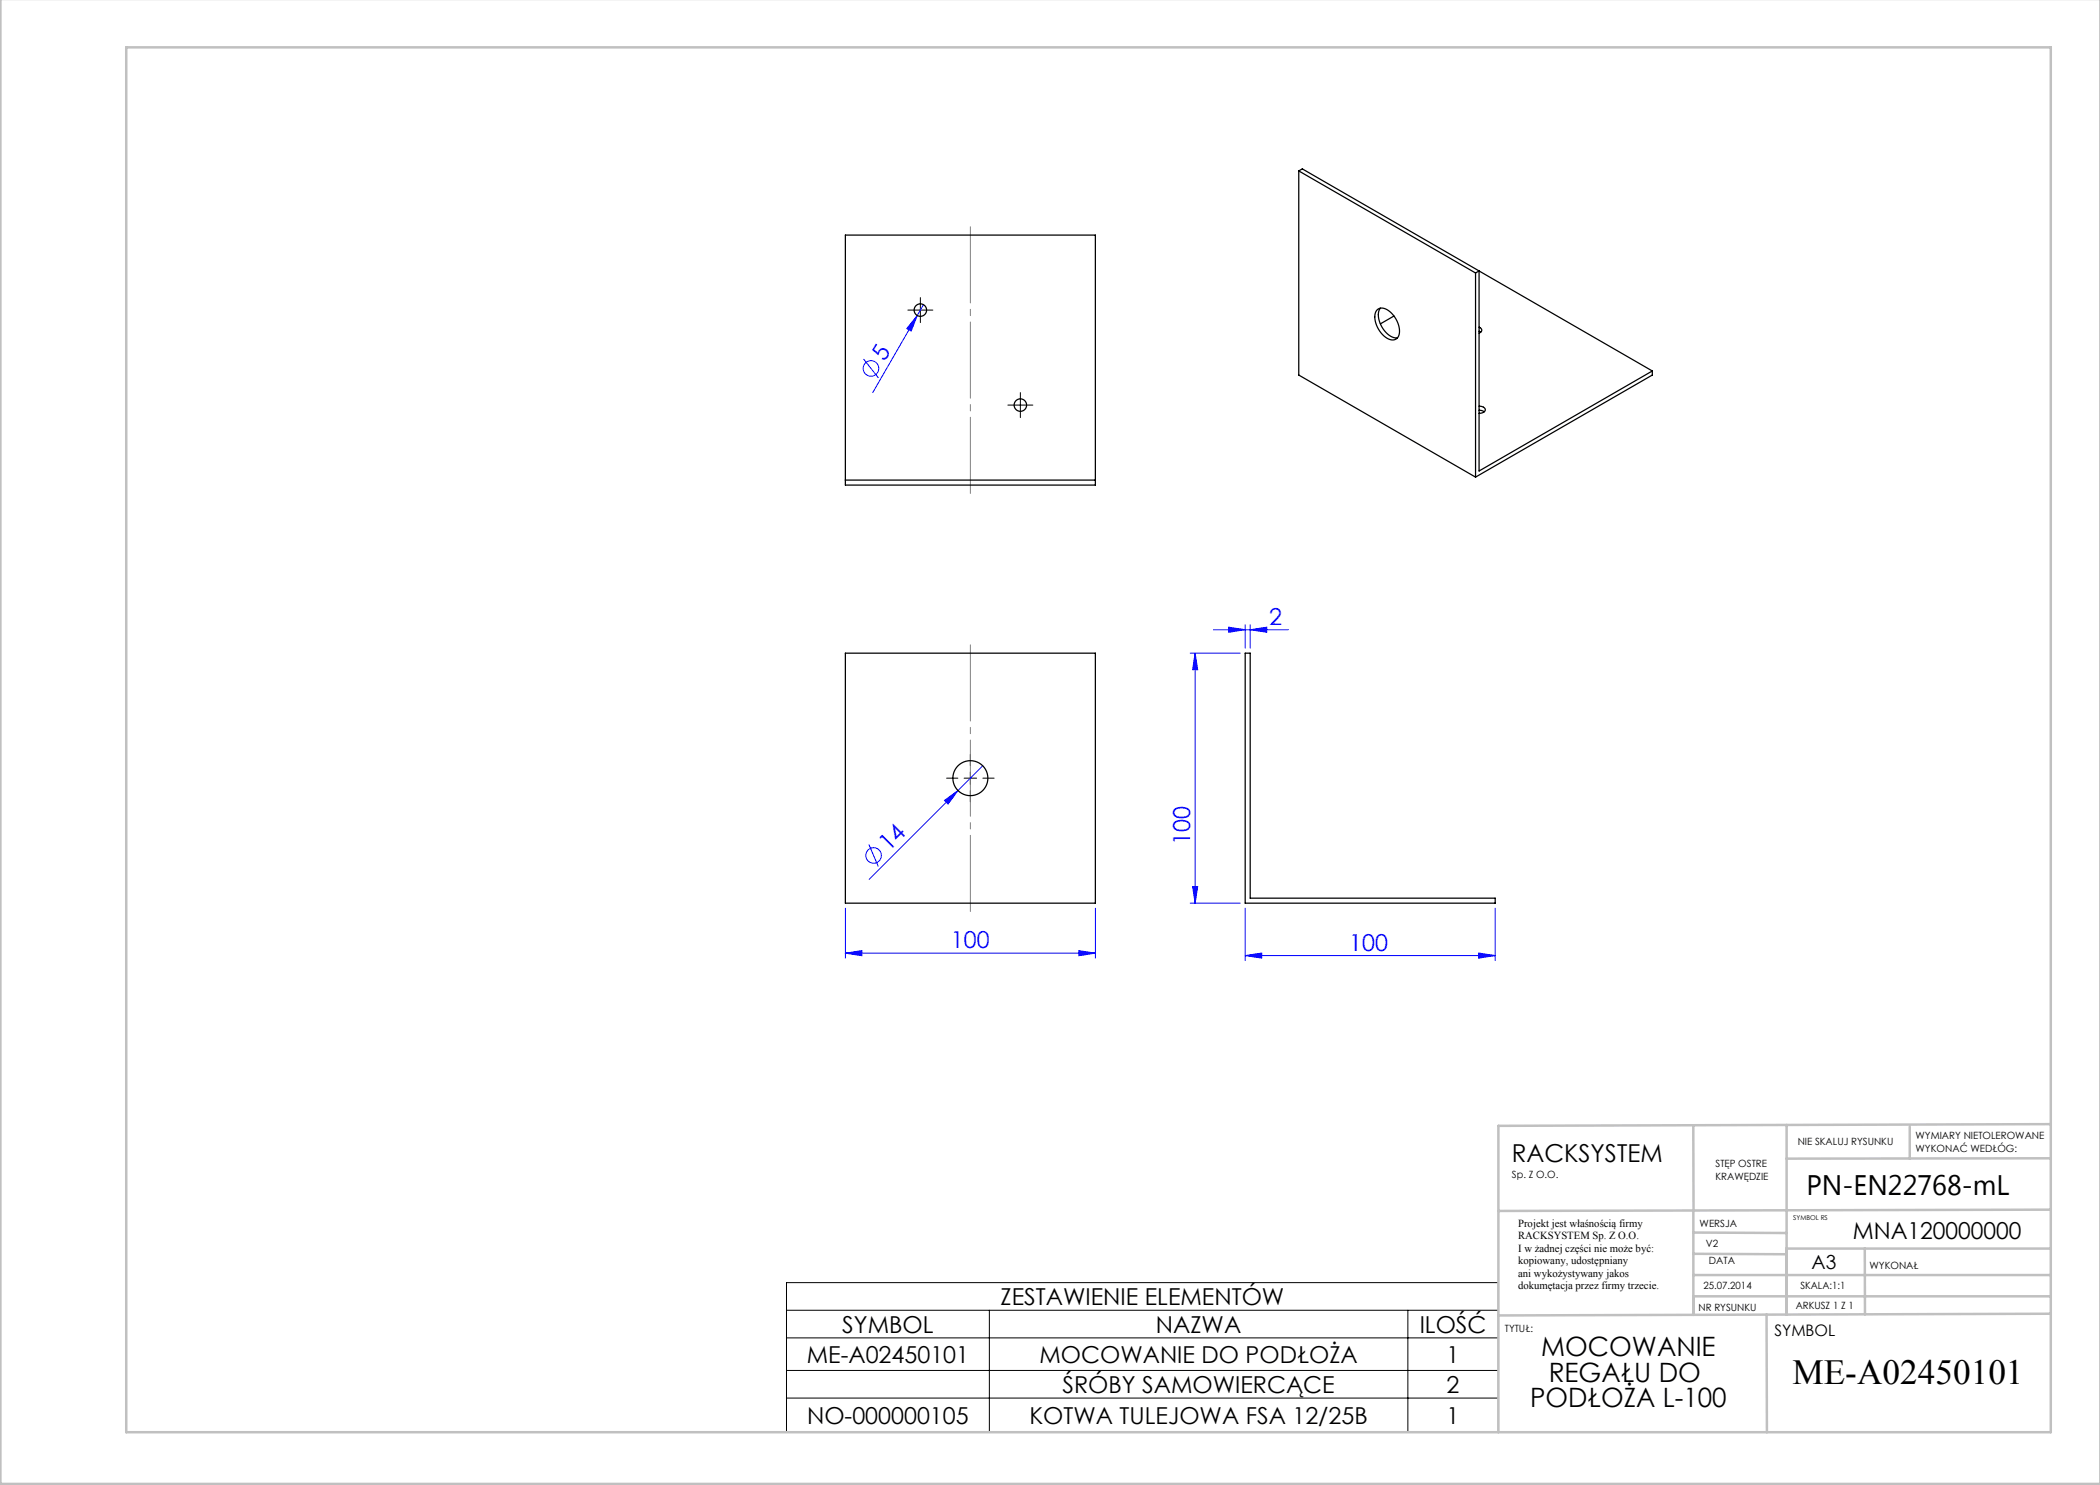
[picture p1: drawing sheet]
<svg xmlns="http://www.w3.org/2000/svg" width="420mm" height="297mm" viewBox="0 0 420 297" stroke-linecap="round" stroke-linejoin="round" font-family="sans-serif">
<g fill="none" stroke="#00f" stroke-width=".2">
<path d="M172.7 71.8l3 3.8M183.4 63.1l-1.2 3.1-.8-.5zM183.4 63.1l-8.8 15.4M184.7 60.9l-1.3 2.2M238 130.6h10M239 130.6v50M239 130.6l.5 3.3h-1zM242.7 125.9h15M245.7 125.4l3.3 .5-3.3 .6zM249 124.9v4.7M250 125.9l3.3-.5v1.1zM250 124.9v4.7"/>
<path d="M196.5 153.2l-22.7 22.7M173.8 168.9l1.9 4.4M188.9 160.1l2.7-2-2 2.7zM238.5 177.3h1l-.5 3.3zM169.1 190.6l3.3-.5v1zM169.1 181.6v10M169.1 190.6h50M215.8 190.1l3.3 .5-3.3 .5zM219.1 181.6v10M238 180.6h10M249 191.1l3.3-.5v1zM249 181.6v10.5"/>
<path d="M249 191.1h50M295.7 190.6l3.3 .5-3.3 .5zM299 181.6v10.5"/>
<circle cx="174.2" cy="73.7" r="1.56"/>
<circle cx="174.7" cy="171.1" r="1.56"/>
</g>
<g fill="none" stroke="#000" stroke-width=".2">
<path d="M182.8 62h2.5M184.1 60.8v2.5M204.1 79.8v2.5M202.8 81h2.5M192.8 155.6h2.5M194.1 154.4v2.5M157.3 256.5h142.4v29.9h-142.4zM157.3 262.1h142.4M157.3 267.6h142.4M157.3 274.1h142.4M157.3 279.6h142.4M197.9 262.1v24.3"/>
<path d="M281.6 262.1v24.3"/>
</g>
<path d="M182.8 62h-1.2M184.1 60.8v-1.3M184.1 63.3v1.2M185.3 62h1.3M204.1 79.8v-1.3M202.8 81h-1.2M204.1 82.3v1.2M205.3 81h1.3M191.6 155.6h-2.3M194.1 153.1v-2.2M194.1 158.1v2.3M196.6 155.6h2.2" fill="none" stroke="#000" stroke-width=".2" stroke-dasharray="15.2 1.3 1.3 1.3"/>
<path d="M194.1 99v-54M194.1 128.6v54" fill="none" stroke="#808080" stroke-width=".2" stroke-dasharray="15.2 1.3 1.3 1.3" stroke-dashoffset="-.3"/>
<g fill="none" stroke="#c0c0c0" stroke-width=".5">
<path d="M.1 -.1v296.9h419.9M25.2 9.5h385v276.9h-385zM338.7 225.2v16.9M357.3 225v37.9M382 225.4v6.3M410.1 224.8l-110.4 .4v61.2M410.1 231.7h-52.8M338.7 259.3h71.5M338.7 255h71.5M338.7 250.8l18.6 .1M338.7 246.5l18.6 .1M338.7 242.1v20.9"/>
<path d="M373 249.7v13.2M410.1 241.9l-110.4 .3M410.2 249.7h-52.9v13.2M353.3 262.9l.1 23.5M410.2 262.7l-110.5 .4"/>
</g>
<g fill="#00f">
<path d="M188.9 160.1l2.7-2-2 2.7z"/>
<path d="M183.4 63.1l-1.2 3.1-.8-.5z"/>
<path d="M169.1 190.6l3.3-.5v1zM215.8 190.1l3.3 .5-3.3 .5z"/>
<path d="M239 130.6l.5 3.3h-1zM238.5 177.3h1l-.5 3.3z"/>
<path d="M249 191.1l3.3-.5v1zM295.7 190.6l3.3 .5-3.3 .5zM245.7 125.4l3.3 .5-3.3 .6zM250 125.9l3.3-.5v1.1z"/>
</g>
<g fill="none" stroke="#000" stroke-width=".25">
<path d="M259.8 34.2v40.8l35.3 20.4M259.8 34.2l35.3 20.4M259.8 34.2l.7-.4 70 40.4M169.1 47h50v50h-50zM295.1 54.6v40.8M295.1 54.6l.7-.4v40l34.7-20M275.5 61.9a2.16 2.16 0 0 1 2.9 .8 4.5 4.5 0 0 1 1.2 4.8 1.82 1.82 0 0 1-2.8-.3 4.9 4.9 0 0 1-1.7-4.8zM276.1 61.6a3.8 3.8 0 0 0 .5 4.2 3.3 3.3 0 0 0 2.9 1.8M278.8 63.2l-2.7 1.6M295.8 65.4a.6 .6 0 0 1 .6 .6 .6 .6 0 0 1-.6 .6M295.8 66.3l.3 .1M330.5 74.2v.8l-35.4 20.4"/>
<path d="M169.1 96h50M295.8 81.2a.93 .93 0 0 1 1.2 1l-.5 .4-.7 .1M295.8 82l1 .4M169.1 130.6h50v50h-50zM249 130.6h1v49h49v1h-50z"/>
<circle cx="184.1" cy="62" r="1.25"/>
<circle cx="204.1" cy="81" r="1.25"/>
<circle cx="194.1" cy="155.6" r="3.5"/>
</g>
<text font-size="7.1" x="358.5" y="276.7">ME-A02450101</text>
<text font-size="5.6" x="361.3" y="239.1">PN-EN22768-mL</text>
<g font-size="5.3">
<text x="308.2" y="271.3">MOCOWANIE</text>
<text x="306" y="281.5">PODŁOŻA L-100</text>
<text x="309.7" y="276.4">REGAŁU DO</text>
</g>
<text font-size="4.9" x="302.4" y="232.4">RACKSYSTEM</text>
<g font-size="4.7" fill="#00f">
<text x="177" y="72.3" transform="rotate(-60 177 72.3)">5</text>
<text x="253.8" y="124.9">2</text>
<text x="177.7" y="170.5" transform="rotate(-45 177.7 170.5)">14</text>
<text x="238" y="169" transform="rotate(-90 238 169)">100</text>
<text x="190.2" y="189.6">100</text>
<text x="269.8" y="190.1">100</text>
</g>
<g font-size="4.7">
<text x="370.6" y="247.8">MNA120000000</text>
<text x="200.1" y="261">ZESTAWIENIE ELEMENTÓW</text>
<text x="168.5" y="266.5">SYMBOL</text>
<text x="231.2" y="266.5">NAZWA</text>
<text x="283.9" y="266.5">ILOŚĆ</text>
<text x="161.3" y="272.5">ME-A02450101</text>
<text x="207.9" y="272.5">MOCOWANIE DO PODŁOŻA</text>
<text x="289.3" y="272.5">1</text>
<text x="212.5" y="278.5">ŚRÓBY SAMOWIERCĄCE</text>
<text x="289.3" y="278.5">2</text>
<text x="161.4" y="284.7">NO-000000105</text>
<text x="205.9" y="284.7">KOTWA TULEJOWA FSA 12/25B</text>
<text x="289.3" y="284.7">1</text>
</g>
<text font-size="3.9" x="362.3" y="253.8">A3</text>
<text font-size="3.2" x="354.9" y="267.2">SYMBOL</text>
<g font-size="2.2">
<text x="303.6" y="245.3">Projekt jest właśnością firmy</text>
<text x="303.6" y="247.8">RACKSYSTEM Sp. Z O.O.</text>
<text x="303.6" y="250.3">I w żadnej części nie może być:</text>
<text x="303.6" y="252.8">kopiowany, udostępniany</text>
<text x="303.6" y="255.3">ani wykożystywany jakos</text>
<text x="303.6" y="257.8">dokumętacja przez firmy trzecie.</text>
</g>
<g font-size="2">
<text x="383.1" y="227.9">WYMIARY NIETOLEROWANE</text>
<text x="343.1" y="233.4">STĘP OSTRE</text>
<text x="359.5" y="228.9">NIE SKALUJ RYSUNKU</text>
<text x="383.1" y="230.4">WYKONAĆ WEDŁÓG:</text>
<text x="302.4" y="235.5">Sp. Z O.O.</text>
<text x="343.1" y="235.9">KRAWĘDZIE</text>
<text x="339.9" y="245.4">WERSJA</text>
<text x="341.2" y="249.4">V2</text>
<text x="340.7" y="257.7">25.07.2014</text>
<text x="341.8" y="252.9">DATA</text>
<text x="360.1" y="257.7">SKALA:1:1</text>
<text x="373.9" y="253.8">WYKONAŁ</text>
<text x="339.7" y="262.3">NR RYSUNKU</text>
<text x="359.1" y="261.8">ARKUSZ 1 Z 1</text>
<text x="301" y="266.4">TYTUŁ:</text>
</g>
<text font-size="1.3" x="358.7" y="244">SYMBOL RS</text>
</svg>
